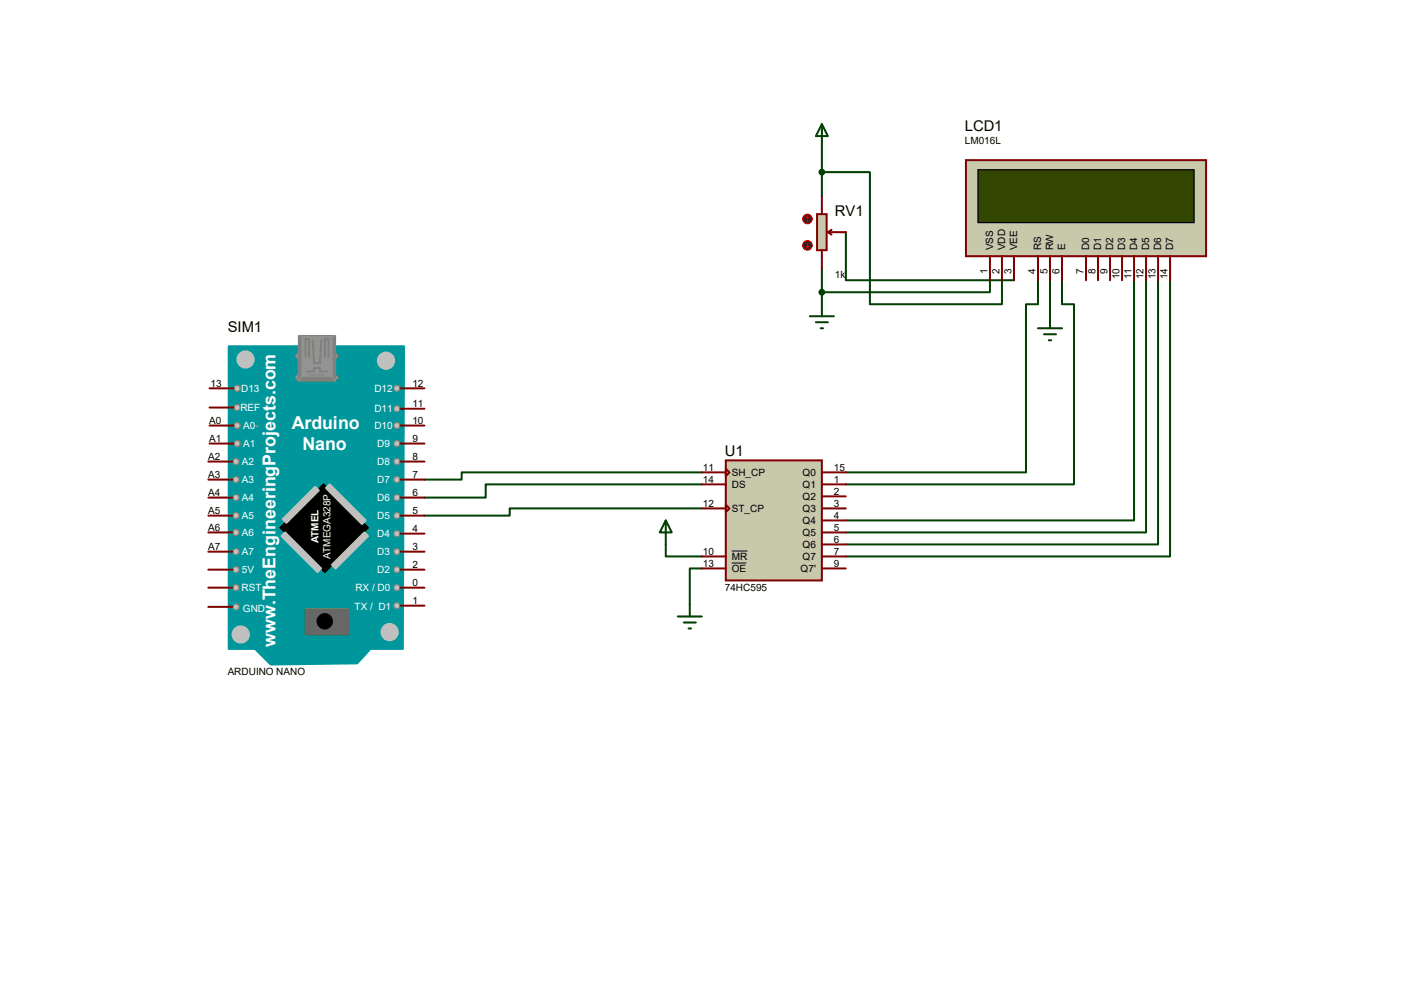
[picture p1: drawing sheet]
<svg xmlns="http://www.w3.org/2000/svg" width="297mm" height="210mm" viewBox="0 0 297 210" stroke-linecap="round" stroke-linejoin="round" font-family="sans-serif">
<g fill="none" stroke="#004000" stroke-width=".42">
<path d="M173.9 36.4h10.1v27.9h28v-5M173.9 31.3v10.2M173.9 56.7v7.6M178.9 49.1v10.2h35.6M209.4 59.3v2.5h-35.5M219.6 59.3v5h-2.6v35.6h-38.1M222.1 59.3v7.6M224.7 59.3v5h2.5v38.1h-48.3M239.9 59.3v50.8h-61M242.4 59.3v53.3h-63.5M245 59.3v55.8h-66.1M247.5 59.3v58.4h-68.6"/>
<path d="M148.5 99.9h-50.8v1.5h-7.9M140.8 115.1v2.6h7.7M148.5 102.4h-45.8v2.8h-12.9M148.5 107.5h-40.7v1.6h-18M148.5 120.2h-2.6v7.6"/>
</g>
<path d="M48.4 73.2h37.1l-.3 64h-6.8l-2.8 3.1-18.3 .2-3.3-3.3h-5.6z" fill="#00979c" stroke="#00979c" stroke-width=".42"/>
<g fill="#000" stroke="#000" stroke-width=".42">
<path d="M59.3 111.6l9.2-9.2 9.4 9.2-9.2 9.4z"/>
<circle cx="68.7" cy="131.4" r="1.52"/>
</g>
<g fill="#c0c0c0" stroke="#c0c0c0" stroke-width=".42">
<path d="M66.7 103l.7 .7-6.8 6.9-.8-.8z"/>
<path d="M70.2 119.5l6.9-6.9 .8 .8-6.9 6.8z"/>
<path d="M69 103.2l.7-.8 7.6 7.7-.7 .7z"/>
<path d="M59.6 113.4l.7-.8 7.6 7.6-.7 .8z"/>
</g>
<path d="M64.6 128.9h9.2v5.3h-9.2z" fill="#686767" stroke="#686767" stroke-width=".42"/>
<path d="M54 90l.7 .3" fill="none" stroke="#939393" stroke-width=".21"/>
<circle cx="50.9" cy="134.2" r="1.82" fill="#c0c0c0" stroke="#c0c0c0" stroke-width=".21"/>
<g fill="#c0c0c0" stroke="#808080" stroke-width=".25">
<circle cx="83.9" cy="86.4" r=".64"/>
<circle cx="83.9" cy="82.1" r=".64"/>
<circle cx="83.9" cy="90" r=".64"/>
<circle cx="83.9" cy="93.8" r=".64"/>
<circle cx="83.9" cy="101.4" r=".64"/>
<circle cx="83.9" cy="97.6" r=".64"/>
<circle cx="83.9" cy="105.2" r=".64"/>
<circle cx="83.9" cy="109.1" r=".64"/>
<circle cx="83.9" cy="116.7" r=".64"/>
<circle cx="83.9" cy="112.9" r=".64"/>
<circle cx="83.9" cy="120.5" r=".64"/>
<circle cx="83.9" cy="124.3" r=".64"/>
<circle cx="83.9" cy="128.1" r=".64"/>
<circle cx="50.2" cy="82.1" r=".64"/>
<circle cx="50.2" cy="86.2" r=".64"/>
<circle cx="50.2" cy="90" r=".64"/>
<circle cx="49.9" cy="97.6" r=".64"/>
<circle cx="50.2" cy="93.8" r=".64"/>
<circle cx="49.9" cy="101.4" r=".64"/>
<circle cx="49.9" cy="105.2" r=".64"/>
<circle cx="49.9" cy="112.6" r=".64"/>
<circle cx="49.9" cy="109.1" r=".64"/>
<circle cx="49.9" cy="116.7" r=".64"/>
<circle cx="49.9" cy="120.5" r=".64"/>
<circle cx="49.9" cy="128.4" r=".64"/>
<circle cx="49.9" cy="124.3" r=".64"/>
</g>
<circle cx="82.4" cy="133.7" r="1.82" fill="#c0c0c0" stroke="#c0c0c0" stroke-width=".21"/>
<g fill="#939393" stroke="#757575" stroke-width=".21">
<circle cx="71" cy="75.3" r=".55"/>
<circle cx="71" cy="79.8" r=".55"/>
</g>
<g fill="#939393" stroke="#808080" stroke-width=".21">
<circle cx="63.1" cy="75.3" r=".55"/>
<circle cx="63.1" cy="79.8" r=".55"/>
</g>
<path d="M63.1 71h7.9v9.6h-7.9z" fill="#808080" stroke="#808080" stroke-width=".21"/>
<path d="M63.9 71.2h6.3v8.4h-6.3z" fill="#939393" stroke="#939393" stroke-width=".21"/>
<path d="M63.2 71l.7 .2M63.9 79.6l-.8 1M70.2 79.6l.8 1M71 71l-.8 .2" fill="none" stroke="#939393" stroke-width=".21"/>
<path d="M64.6 75.5v-3.8h.8v3.8M64.9 78.6h1.5v-.8h1.3v.8h1.5M66.2 72l.2 4.5M67.9 72l-.2 4.8h-1.3M68.7 75.5v-3.8h.8v3.8" fill="none" stroke="#808080" stroke-width=".42"/>
<path d="M65.4 79.3h3.3" fill="none" stroke="#808080" stroke-width=".21"/>
<g fill="#c0c0c0" stroke="#c0c0c0" stroke-width=".21">
<circle cx="81.7" cy="76.3" r="1.82"/>
<circle cx="51.9" cy="76" r="1.82"/>
</g>
<g fill="none" stroke="#800000" stroke-width=".42">
<path d="M44.1 97.6h5M44.3 93.8h5.1M44.3 90h5.1M44.3 82.1h5.1M44.3 86.2h5.1M84.7 97.6h5.1M84.7 93.8h5.1M84.7 90h5.1M84.7 86.4h5.1M84.7 82.1h5.1M44.1 116.7h5M44.1 109.1h5"/>
<path d="M44.1 105.2h5M44.1 101.4h5M44.1 112.6h5M84.7 116.7h5.1M84.7 112.9h5.1M84.7 109.1h5.1M84.7 105.2h5.1M84.7 101.4h5.1M44.1 124.3h5M44.1 120.5h5M44.1 128.4h5M84.7 124.3h5.1"/>
<path d="M84.7 128.1h5.1M84.7 120.5h5.1"/>
</g>
<path d="M204.3 33.9h50.8v20.3h-50.8z" fill="#c8c8aa" stroke="#800000" stroke-width=".42"/>
<path d="M206.9 35.9h45.7v11.2h-45.7z" fill="#324600" stroke="#000" stroke-width=".25"/>
<g fill="none" stroke="#800000" stroke-width=".42">
<path d="M209.4 54.2v5.1M212 54.2v5.1M214.5 54.2v5.1M219.6 54.2v5.1M222.1 54.2v5.1M224.7 54.2v5.1M229.7 54.2v5.1M232.3 54.2v5.1M234.8 54.2v5.1M237.4 54.2v5.1M239.9 54.2v5.1M242.4 54.2v5.1"/>
<path d="M245 54.2v5.1M247.5 54.2v5.1"/>
</g>
<path d="M173.9 26.2l1.2 2.6h-2.5zM173.9 26.2v5.1M171.3 66.9h5.1M172.6 68.2h2.5M173.6 69.4h.5M173.9 64.3v2.6" fill="none" stroke="#004000" stroke-width=".42"/>
<path d="M172.8 45.3h2.1v7.6h-2.1z" fill="#c8c8aa" stroke="#800000" stroke-width=".42"/>
<path d="M173.9 41.5v3.8M173.9 52.9v3.8M175.1 49.1l.8 .5M175.1 49.1h3.8M175.9 48.6l-.8 .5" fill="none" stroke="#800000" stroke-width=".42"/>
<circle cx="170.8" cy="46.3" r="1.02" fill="#400000" stroke="#f00" stroke-width=".21"/>
<path d="M170.8 45.8l-.2 .3M170.8 45.8l.3 .3M170.8 45.8v1" fill="none" stroke="#f00" stroke-width=".21"/>
<circle cx="170.8" cy="51.9" r="1.02" fill="#400000" stroke="#f00" stroke-width=".21"/>
<path d="M170.6 52.2l.2 .2M170.8 51.4v1M171.1 52.2l-.3 .2" fill="none" stroke="#f00" stroke-width=".21"/>
<g fill="#004000" stroke="#004000" stroke-width=".42">
<circle cx="173.9" cy="36.4" r=".51"/>
<circle cx="173.9" cy="61.8" r=".51"/>
</g>
<path d="M219.6 69.4h5.1M220.9 70.7h2.5M221.9 72h.5M222.1 66.9v2.5" fill="none" stroke="#004000" stroke-width=".42"/>
<path d="M153.5 97.4h20.4v25.4h-20.4z" fill="#c8c8aa" stroke="#800000" stroke-width=".42"/>
<g fill="none" stroke="#800000" stroke-width=".42">
<path d="M148.5 99.9h5M153.5 99.1l.8 .8-.8 .8zM173.9 99.9h5M148.5 102.4h5M148.5 107.5h5M148.5 117.7h5M153.5 106.8l.8 .7-.8 .8zM173.9 102.4h5M173.9 105h5M173.9 107.5h5M173.9 110.1h5M173.9 112.6h5"/>
<path d="M173.9 115.1h5M173.9 117.7h5M148.5 120.2h5M173.9 120.2h5"/>
</g>
<path d="M154.8 116.5h3.3M154.8 119.1h3.1" fill="none" stroke="#000" stroke-width=".21"/>
<path d="M140.8 110.1l1.3 2.5h-2.5zM140.8 110.1v5M143.4 130.4h5.1M144.7 131.7h2.5M145.7 132.9h.5M145.9 127.8v2.6" fill="none" stroke="#004000" stroke-width=".42"/>
<g font-size="3.8" fill="#fff">
<text x="61.7" y="90.6">Arduino</text>
<text x="64" y="95.2">Nano</text>
<text x="58.3" y="136.8" transform="rotate(-90 58.3 136.8)">www.TheEngineeringProjects.com</text>
</g>
<g font-size="3.1">
<text x="204.1" y="27.6">LCD1</text>
<text x="176.6" y="45.7">RV1</text>
<text x="48.2" y="70.2">SIM1</text>
<text x="153.3" y="96.5">U1</text>
</g>
<g font-size="2.1">
<text x="204.1" y="30.5">LM016L</text>
<text x="210.1" y="52.9" transform="rotate(-90 210.1 52.9)">VSS</text>
<text x="212.6" y="52.9" transform="rotate(-90 212.6 52.9)">VDD</text>
<text x="215.2" y="52.9" transform="rotate(-90 215.2 52.9)">VEE</text>
<text x="220.3" y="52.9" transform="rotate(-90 220.3 52.9)">RS</text>
<text x="222.8" y="52.9" transform="rotate(-90 222.8 52.9)">RW</text>
<text x="225.3" y="52.9" transform="rotate(-90 225.3 52.9)">E</text>
<text x="230.4" y="52.9" transform="rotate(-90 230.4 52.9)">D0</text>
<text x="233" y="52.9" transform="rotate(-90 233 52.9)">D1</text>
<text x="235.5" y="52.9" transform="rotate(-90 235.5 52.9)">D2</text>
<text x="238" y="52.9" transform="rotate(-90 238 52.9)">D3</text>
<text x="240.6" y="52.9" transform="rotate(-90 240.6 52.9)">D4</text>
<text x="243.1" y="52.9" transform="rotate(-90 243.1 52.9)">D5</text>
<text x="245.7" y="52.9" transform="rotate(-90 245.7 52.9)">D6</text>
<text x="248.2" y="52.9" transform="rotate(-90 248.2 52.9)">D7</text>
<text x="176.6" y="58.9">1k</text>
<text x="208.9" y="57.9" transform="rotate(-90 208.9 57.9)">1</text>
<text x="211.5" y="57.9" transform="rotate(-90 211.5 57.9)">2</text>
<text x="214" y="57.9" transform="rotate(-90 214 57.9)">3</text>
<text x="219.1" y="57.9" transform="rotate(-90 219.1 57.9)">4</text>
<text x="221.6" y="57.9" transform="rotate(-90 221.6 57.9)">5</text>
<text x="224.2" y="57.9" transform="rotate(-90 224.2 57.9)">6</text>
<text x="229.2" y="57.9" transform="rotate(-90 229.2 57.9)">7</text>
<text x="231.8" y="57.9" transform="rotate(-90 231.8 57.9)">8</text>
<text x="234.3" y="57.9" transform="rotate(-90 234.3 57.9)">9</text>
<text x="236.9" y="59.1" transform="rotate(-90 236.9 59.1)">10</text>
<text x="239.4" y="58.9" transform="rotate(-90 239.4 58.9)">11</text>
<text x="241.9" y="59.1" transform="rotate(-90 241.9 59.1)">12</text>
<text x="244.5" y="59.1" transform="rotate(-90 244.5 59.1)">13</text>
<text x="247" y="59.1" transform="rotate(-90 247 59.1)">14</text>
<text x="44.5" y="81.7">13</text>
<text x="87.2" y="81.7">12</text>
<text x="44.3" y="89.6">A0</text>
<text x="87.2" y="89.6">10</text>
<text x="87.2" y="86.1">11</text>
<text x="44.3" y="93.4">A1</text>
<text x="87.2" y="93.4">9</text>
<text x="44" y="101">A3</text>
<text x="44" y="97.2">A2</text>
<text x="87.2" y="101">7</text>
<text x="87.2" y="97.2">8</text>
<text x="148.7" y="99.5">11</text>
<text x="154.8" y="100.7">SH_CP</text>
<text x="169.8" y="100.7">Q0</text>
<text x="176.4" y="99.5">15</text>
<text x="44" y="104.9">A4</text>
<text x="87.2" y="104.9">6</text>
<text x="148.7" y="107.1">12</text>
<text x="148.7" y="102.1">14</text>
<text x="154.8" y="103.2">DS</text>
<text x="169.8" y="103.2">Q1</text>
<text x="169.8" y="105.7">Q2</text>
<text x="176.4" y="102.1">1</text>
<text x="176.4" y="104.6">2</text>
<text x="176.4" y="107.1">3</text>
<text x="44" y="108.7">A5</text>
<text x="44" y="112.2">A6</text>
<text x="87.2" y="112.5">4</text>
<text x="87.2" y="108.7">5</text>
<text x="154.8" y="108.3">ST_CP</text>
<text x="169.8" y="108.3">Q3</text>
<text x="169.8" y="110.8">Q4</text>
<text x="169.8" y="113.4">Q5</text>
<text x="176.4" y="109.7">4</text>
<text x="176.4" y="112.2">5</text>
<text x="44" y="116.3">A7</text>
<text x="87.2" y="116.3">3</text>
<text x="148.7" y="117.3">10</text>
<text x="148.7" y="119.8">13</text>
<text x="154.8" y="118.4">MR</text>
<text x="169.8" y="115.9">Q6</text>
<text x="169.8" y="118.4">Q7</text>
<text x="176.4" y="114.8">6</text>
<text x="176.4" y="117.3">7</text>
<text x="176.4" y="119.8">9</text>
<text x="87.2" y="123.9">0</text>
<text x="87.2" y="120.1">2</text>
<text x="153.3" y="124.9">74HC595</text>
<text x="154.8" y="121">OE</text>
<text x="169.4" y="121">Q7'</text>
<text x="87.2" y="127.7">1</text>
<text x="48.2" y="142.7">ARDUINO NANO</text>
</g>
<g font-size="2.1" fill="#fff">
<text x="51" y="82.9">D13</text>
<text x="79.2" y="82.9">D12</text>
<text x="50.8" y="87">REF</text>
<text x="79.2" y="87.2">D11</text>
<text x="51.4" y="94.6">A1</text>
<text x="51.4" y="90.8">A0</text>
<text x="79.2" y="90.8">D10</text>
<text x="79.8" y="94.6">D9</text>
<text x="51.2" y="98.4">A2</text>
<text x="79.8" y="98.4">D8</text>
<text x="51.2" y="106">A4</text>
<text x="51.2" y="102.2">A3</text>
<text x="79.8" y="102.2">D7</text>
<text x="79.8" y="106">D6</text>
<text x="51.2" y="113.4">A6</text>
<text x="51.2" y="109.8">A5</text>
<text x="79.8" y="109.8">D5</text>
<text x="79.8" y="113.6">D4</text>
<text x="51.2" y="117.4">A7</text>
<text x="67.4" y="114.9" transform="rotate(-90 67.4 114.9)">ATMEL</text>
<text x="69.9" y="118.2" transform="rotate(-90 69.9 118.2)">ATMEGA328P</text>
<text x="79.8" y="117.4">D3</text>
<text x="51.1" y="125.1">RST</text>
<text x="51.2" y="121.2">5V</text>
<text x="75.2" y="125.1">RX / D0</text>
<text x="79.8" y="121.2">D2</text>
<text x="51.4" y="129.4">GND</text>
<text x="75" y="129.1">TX / D1</text>
</g>
</svg>
